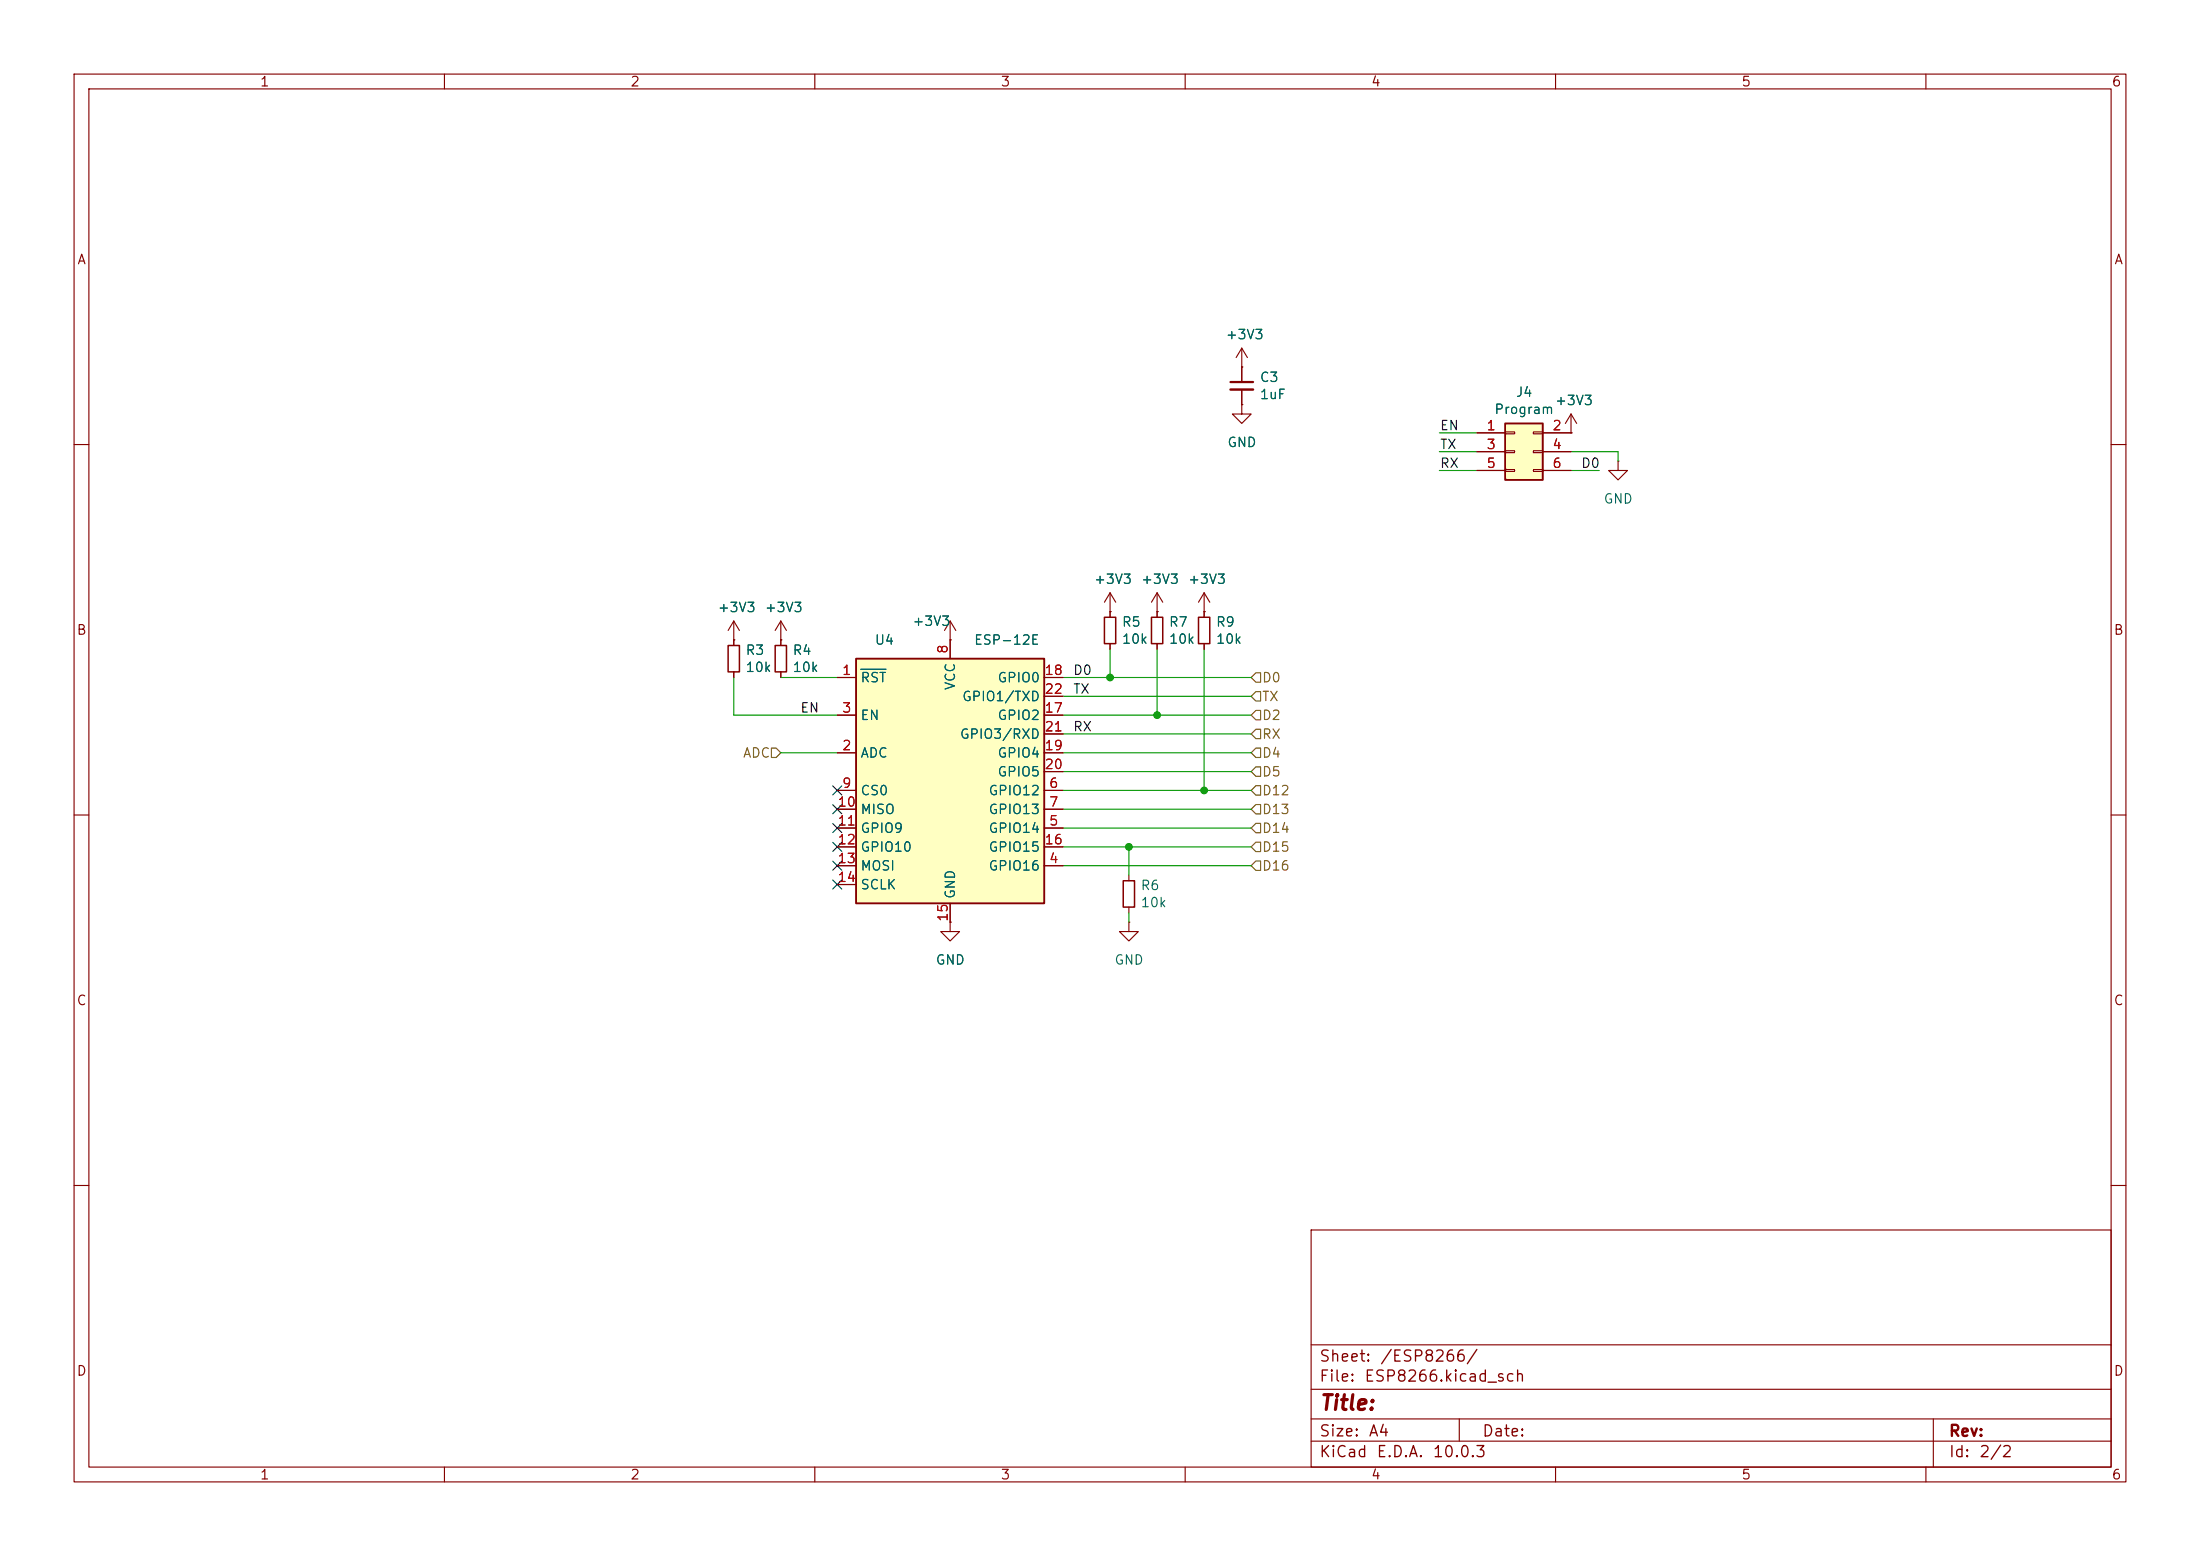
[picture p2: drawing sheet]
(kicad_sch
 (version 20260306)
 (generator "eeschema")
 (generator_version "10.0")
 (paper "A4")
 (lib_symbols
  (symbol "Connector_Generic:Conn_02x03_Odd_Even"
   (pin_names
    (offset 1.016) (hide yes)) (exclude_from_sim no) (in_bom yes) (on_board yes)
   (in_pos_files yes)
   (duplicate_pin_numbers_are_jumpers no)
   (property "Reference" "J" (at 1.27 5.08 0) (show_name no) (do_not_autoplace no) (effects (font (size 1.27 1.27))))
   (property "Value" "Conn_02x03_Odd_Even" (at 1.27 -5.08 0) (show_name no) (do_not_autoplace no) (effects (font (size 1.27 1.27))))
   (property "Footprint" "" (at 0 0 0) (show_name no) (do_not_autoplace no) (hide yes) (effects (font (size 1.27 1.27))))
   (property "Datasheet" "" (at 0 0 0) (show_name no) (do_not_autoplace no) (hide yes) (effects (font (size 1.27 1.27))))
   (property "Description" "Generic connector, double row, 02x03, odd/even pin numbering scheme (row 1 odd numbers, row 2 even numbers), script generated (kicad-library-utils/schlib/autogen/connector/)" (at 0 0 0) (show_name no) (do_not_autoplace no) (hide yes) (effects (font (size 1.27 1.27))))
   (symbol "Conn_02x03_Odd_Even_1_1"
    (rectangle (start -1.27 3.81) (end 3.81 -3.81) (stroke (width 0.254) (type default)) (fill (type background)))
    (rectangle (start -1.27 2.667) (end 0 2.413) (stroke (width 0.1524) (type default)) (fill (type none)))
    (rectangle (start -1.27 0.127) (end 0 -0.127) (stroke (width 0.1524) (type default)) (fill (type none)))
    (rectangle (start -1.27 -2.413) (end 0 -2.667) (stroke (width 0.1524) (type default)) (fill (type none)))
    (rectangle (start 3.81 2.667) (end 2.54 2.413) (stroke (width 0.1524) (type default)) (fill (type none)))
    (rectangle (start 3.81 0.127) (end 2.54 -0.127) (stroke (width 0.1524) (type default)) (fill (type none)))
    (rectangle (start 3.81 -2.413) (end 2.54 -2.667) (stroke (width 0.1524) (type default)) (fill (type none)))
    (pin passive line (at -5.08 2.54 0) (length 3.81) (name "Pin_1" (effects (font (size 1.27 1.27)))) (number "1" (effects (font (size 1.27 1.27)))))
    (pin passive line (at 7.62 2.54 180) (length 3.81) (name "Pin_2" (effects (font (size 1.27 1.27)))) (number "2" (effects (font (size 1.27 1.27)))))
    (pin passive line (at -5.08 0 0) (length 3.81) (name "Pin_3" (effects (font (size 1.27 1.27)))) (number "3" (effects (font (size 1.27 1.27)))))
    (pin passive line (at 7.62 0 180) (length 3.81) (name "Pin_4" (effects (font (size 1.27 1.27)))) (number "4" (effects (font (size 1.27 1.27)))))
    (pin passive line (at -5.08 -2.54 0) (length 3.81) (name "Pin_5" (effects (font (size 1.27 1.27)))) (number "5" (effects (font (size 1.27 1.27)))))
    (pin passive line (at 7.62 -2.54 180) (length 3.81) (name "Pin_6" (effects (font (size 1.27 1.27)))) (number "6" (effects (font (size 1.27 1.27))))))
   (embedded_fonts no))
  (symbol "Device:C_Small"
   (pin_numbers (hide yes))
   (pin_names
    (offset 0.254) (hide yes)) (exclude_from_sim no) (in_bom yes) (on_board yes)
   (in_pos_files yes)
   (duplicate_pin_numbers_are_jumpers no)
   (property "Reference" "C" (at 0.254 1.778 0) (show_name no) (do_not_autoplace no) (effects (font (size 1.27 1.27)) (justify left)))
   (property "Value" "C_Small" (at 0.254 -2.032 0) (show_name no) (do_not_autoplace no) (effects (font (size 1.27 1.27)) (justify left)))
   (property "Footprint" "" (at 0 0 0) (show_name no) (do_not_autoplace no) (hide yes) (effects (font (size 1.27 1.27))))
   (property "Datasheet" "" (at 0 0 0) (show_name no) (do_not_autoplace no) (hide yes) (effects (font (size 1.27 1.27))))
   (property "Description" "Unpolarized capacitor, small symbol" (at 0 0 0) (show_name no) (do_not_autoplace no) (hide yes) (effects (font (size 1.27 1.27))))
   (symbol "C_Small_0_1"
    (polyline (pts (xy -1.524 0.508) (xy 1.524 0.508)) (stroke (width 0.3048) (type default)) (fill (type none)))
    (polyline (pts (xy -1.524 -0.508) (xy 1.524 -0.508)) (stroke (width 0.3302) (type default)) (fill (type none))))
   (symbol "C_Small_1_1"
    (pin passive line (at 0 2.54 270) (length 2.032) (name "" (effects (font (size 1.27 1.27)))) (number "1" (effects (font (size 1.27 1.27)))))
    (pin passive line (at 0 -2.54 90) (length 2.032) (name "" (effects (font (size 1.27 1.27)))) (number "2" (effects (font (size 1.27 1.27))))))
   (embedded_fonts no))
  (symbol "Device:R_Small"
   (pin_numbers (hide yes))
   (pin_names
    (offset 0.254) (hide yes)) (exclude_from_sim no) (in_bom yes) (on_board yes)
   (in_pos_files yes)
   (duplicate_pin_numbers_are_jumpers no)
   (property "Reference" "R" (at 0 0 90) (show_name no) (do_not_autoplace no) (effects (font (size 1.016 1.016))))
   (property "Value" "R_Small" (at 1.778 0 90) (show_name no) (do_not_autoplace no) (effects (font (size 1.27 1.27))))
   (property "Footprint" "" (at 0 0 0) (show_name no) (do_not_autoplace no) (hide yes) (effects (font (size 1.27 1.27))))
   (property "Datasheet" "" (at 0 0 0) (show_name no) (do_not_autoplace no) (hide yes) (effects (font (size 1.27 1.27))))
   (property "Description" "Resistor, small symbol" (at 0 0 0) (show_name no) (do_not_autoplace no) (hide yes) (effects (font (size 1.27 1.27))))
   (symbol "R_Small_0_1"
    (rectangle (start -0.762 1.778) (end 0.762 -1.778) (stroke (width 0.2032) (type default)) (fill (type none))))
   (symbol "R_Small_1_1"
    (pin passive line (at 0 2.54 270) (length 0.762) (name "" (effects (font (size 1.27 1.27)))) (number "1" (effects (font (size 1.27 1.27)))))
    (pin passive line (at 0 -2.54 90) (length 0.762) (name "" (effects (font (size 1.27 1.27)))) (number "2" (effects (font (size 1.27 1.27))))))
   (embedded_fonts no))
  (symbol "RF_Module:ESP-12E" (exclude_from_sim no) (in_bom yes) (on_board yes)
   (in_pos_files yes)
   (duplicate_pin_numbers_are_jumpers no)
   (property "Reference" "U" (at -12.7 19.05 0) (show_name no) (do_not_autoplace no) (effects (font (size 1.27 1.27)) (justify left)))
   (property "Value" "ESP-12E" (at 12.7 19.05 0) (show_name no) (do_not_autoplace no) (effects (font (size 1.27 1.27)) (justify right)))
   (property "Footprint" "RF_Module:ESP-12E" (at 0 0 0) (show_name no) (do_not_autoplace no) (hide yes) (effects (font (size 1.27 1.27))))
   (property "Datasheet" "http://wiki.ai-thinker.com/_media/esp8266/esp8266_series_modules_user_manual_v1.1.pdf" (at -8.89 2.54 0) (show_name no) (do_not_autoplace no) (hide yes) (effects (font (size 1.27 1.27))))
   (property "Description" "802.11 b/g/n Wi-Fi Module" (at 0 0 0) (show_name no) (do_not_autoplace no) (hide yes) (effects (font (size 1.27 1.27))))
   (symbol "ESP-12E_0_1"
    (rectangle (start -12.7 17.78) (end 12.7 -15.24) (stroke (width 0.254) (type default)) (fill (type background))))
   (symbol "ESP-12E_1_1"
    (pin input line (at -15.24 15.24 0) (length 2.54) (name "~{RST}" (effects (font (size 1.27 1.27)))) (number "1" (effects (font (size 1.27 1.27)))))
    (pin input line (at -15.24 5.08 0) (length 2.54) (name "ADC" (effects (font (size 1.27 1.27)))) (number "2" (effects (font (size 1.27 1.27)))))
    (pin input line (at -15.24 10.16 0) (length 2.54) (name "EN" (effects (font (size 1.27 1.27)))) (number "3" (effects (font (size 1.27 1.27)))))
    (pin bidirectional line (at 15.24 -10.16 180) (length 2.54) (name "GPIO16" (effects (font (size 1.27 1.27)))) (number "4" (effects (font (size 1.27 1.27)))))
    (pin bidirectional line (at 15.24 -5.08 180) (length 2.54) (name "GPIO14" (effects (font (size 1.27 1.27)))) (number "5" (effects (font (size 1.27 1.27)))))
    (pin bidirectional line (at 15.24 0 180) (length 2.54) (name "GPIO12" (effects (font (size 1.27 1.27)))) (number "6" (effects (font (size 1.27 1.27)))))
    (pin bidirectional line (at 15.24 -2.54 180) (length 2.54) (name "GPIO13" (effects (font (size 1.27 1.27)))) (number "7" (effects (font (size 1.27 1.27)))))
    (pin power_in line (at 0 20.32 270) (length 2.54) (name "VCC" (effects (font (size 1.27 1.27)))) (number "8" (effects (font (size 1.27 1.27)))))
    (pin input line (at -15.24 0 0) (length 2.54) (name "CS0" (effects (font (size 1.27 1.27)))) (number "9" (effects (font (size 1.27 1.27)))))
    (pin bidirectional line (at -15.24 -2.54 0) (length 2.54) (name "MISO" (effects (font (size 1.27 1.27)))) (number "10" (effects (font (size 1.27 1.27)))))
    (pin bidirectional line (at -15.24 -5.08 0) (length 2.54) (name "GPIO9" (effects (font (size 1.27 1.27)))) (number "11" (effects (font (size 1.27 1.27)))))
    (pin bidirectional line (at -15.24 -7.62 0) (length 2.54) (name "GPIO10" (effects (font (size 1.27 1.27)))) (number "12" (effects (font (size 1.27 1.27)))))
    (pin bidirectional line (at -15.24 -10.16 0) (length 2.54) (name "MOSI" (effects (font (size 1.27 1.27)))) (number "13" (effects (font (size 1.27 1.27)))))
    (pin bidirectional line (at -15.24 -12.7 0) (length 2.54) (name "SCLK" (effects (font (size 1.27 1.27)))) (number "14" (effects (font (size 1.27 1.27)))))
    (pin power_in line (at 0 -17.78 90) (length 2.54) (name "GND" (effects (font (size 1.27 1.27)))) (number "15" (effects (font (size 1.27 1.27)))))
    (pin bidirectional line (at 15.24 -7.62 180) (length 2.54) (name "GPIO15" (effects (font (size 1.27 1.27)))) (number "16" (effects (font (size 1.27 1.27)))))
    (pin bidirectional line (at 15.24 10.16 180) (length 2.54) (name "GPIO2" (effects (font (size 1.27 1.27)))) (number "17" (effects (font (size 1.27 1.27)))))
    (pin bidirectional line (at 15.24 15.24 180) (length 2.54) (name "GPIO0" (effects (font (size 1.27 1.27)))) (number "18" (effects (font (size 1.27 1.27)))))
    (pin bidirectional line (at 15.24 5.08 180) (length 2.54) (name "GPIO4" (effects (font (size 1.27 1.27)))) (number "19" (effects (font (size 1.27 1.27)))))
    (pin bidirectional line (at 15.24 2.54 180) (length 2.54) (name "GPIO5" (effects (font (size 1.27 1.27)))) (number "20" (effects (font (size 1.27 1.27)))))
    (pin bidirectional line (at 15.24 7.62 180) (length 2.54) (name "GPIO3/RXD" (effects (font (size 1.27 1.27)))) (number "21" (effects (font (size 1.27 1.27)))))
    (pin bidirectional line (at 15.24 12.7 180) (length 2.54) (name "GPIO1/TXD" (effects (font (size 1.27 1.27)))) (number "22" (effects (font (size 1.27 1.27))))))
   (embedded_fonts no))
  (symbol "power:+3V3"
   (power global)
   (pin_numbers (hide yes))
   (pin_names
    (offset 0) (hide yes)) (exclude_from_sim no) (in_bom yes) (on_board yes)
   (in_pos_files yes)
   (duplicate_pin_numbers_are_jumpers no)
   (property "Reference" "#PWR" (at 0 -3.81 0) (show_name no) (do_not_autoplace no) (hide yes) (effects (font (size 1.27 1.27))))
   (property "Value" "+3V3" (at 0 3.556 0) (show_name no) (do_not_autoplace no) (effects (font (size 1.27 1.27))))
   (property "Footprint" "" (at 0 0 0) (show_name no) (do_not_autoplace no) (hide yes) (effects (font (size 1.27 1.27))))
   (property "Datasheet" "" (at 0 0 0) (show_name no) (do_not_autoplace no) (hide yes) (effects (font (size 1.27 1.27))))
   (property "Description" "Power symbol creates a global label with name \"+3V3\"" (at 0 0 0) (show_name no) (do_not_autoplace no) (hide yes) (effects (font (size 1.27 1.27))))
   (symbol "+3V3_0_1"
    (polyline (pts (xy -0.762 1.27) (xy 0 2.54)) (stroke (width 0) (type default)) (fill (type none)))
    (polyline (pts (xy 0 2.54) (xy 0.762 1.27)) (stroke (width 0) (type default)) (fill (type none)))
    (polyline (pts (xy 0 0) (xy 0 2.54)) (stroke (width 0) (type default)) (fill (type none))))
   (symbol "+3V3_1_1"
    (pin power_in line (at 0 0 90) (length 0) (name "" (effects (font (size 1.27 1.27)))) (number "1" (effects (font (size 1.27 1.27))))))
   (embedded_fonts no))
  (symbol "power:GND"
   (power global)
   (pin_numbers (hide yes))
   (pin_names
    (offset 0) (hide yes)) (exclude_from_sim no) (in_bom yes) (on_board yes)
   (in_pos_files yes)
   (duplicate_pin_numbers_are_jumpers no)
   (property "Reference" "#PWR" (at 0 -6.35 0) (show_name no) (do_not_autoplace no) (hide yes) (effects (font (size 1.27 1.27))))
   (property "Value" "GND" (at 0 -3.81 0) (show_name no) (do_not_autoplace no) (effects (font (size 1.27 1.27))))
   (property "Footprint" "" (at 0 0 0) (show_name no) (do_not_autoplace no) (hide yes) (effects (font (size 1.27 1.27))))
   (property "Datasheet" "" (at 0 0 0) (show_name no) (do_not_autoplace no) (hide yes) (effects (font (size 1.27 1.27))))
   (property "Description" "Power symbol creates a global label with name \"GND\" , ground" (at 0 0 0) (show_name no) (do_not_autoplace no) (hide yes) (effects (font (size 1.27 1.27))))
   (symbol "GND_0_1"
    (polyline (pts (xy 0 0) (xy 0 -1.27) (xy 1.27 -1.27) (xy 0 -2.54) (xy -1.27 -1.27) (xy 0 -1.27)) (stroke (width 0) (type default)) (fill (type none))))
   (symbol "GND_1_1"
    (pin power_in line (at 0 0 270) (length 0) (name "" (effects (font (size 1.27 1.27)))) (number "1" (effects (font (size 1.27 1.27))))))
   (embedded_fonts no)))
 (junction
  (at 149.86 91.44)
  (diameter 0)
  (color 0 0 0 0))
 (junction
  (at 156.21 96.52)
  (diameter 0)
  (color 0 0 0 0))
 (junction
  (at 162.56 106.68)
  (diameter 0)
  (color 0 0 0 0))
 (junction
  (at 152.4 114.3)
  (diameter 0)
  (color 0 0 0 0))
 (no_connect
  (at 113.03 119.38))
 (no_connect
  (at 113.03 111.76))
 (no_connect
  (at 113.03 106.68))
 (no_connect
  (at 113.03 116.84))
 (no_connect
  (at 113.03 109.22))
 (no_connect
  (at 113.03 114.3))
 (wire
  (pts (xy 149.86 91.44) (xy 168.91 91.44))
  (stroke (width 0) (type default)))
 (wire
  (pts (xy 199.39 63.5) (xy 194.31 63.5))
  (stroke (width 0) (type default)))
 (wire
  (pts (xy 113.03 101.6) (xy 105.41 101.6))
  (stroke (width 0) (type default)))
 (wire
  (pts (xy 168.91 101.6) (xy 143.51 101.6))
  (stroke (width 0) (type default)))
 (wire
  (pts (xy 168.91 116.84) (xy 143.51 116.84))
  (stroke (width 0) (type default)))
 (wire
  (pts (xy 143.51 96.52) (xy 156.21 96.52))
  (stroke (width 0) (type default)))
 (wire
  (pts (xy 156.21 96.52) (xy 156.21 87.63))
  (stroke (width 0) (type default)))
 (wire
  (pts (xy 212.09 60.96) (xy 218.44 60.96))
  (stroke (width 0) (type default)))
 (wire
  (pts (xy 143.51 114.3) (xy 152.4 114.3))
  (stroke (width 0) (type default)))
 (wire
  (pts (xy 143.51 106.68) (xy 162.56 106.68))
  (stroke (width 0) (type default)))
 (wire
  (pts (xy 152.4 114.3) (xy 152.4 118.11))
  (stroke (width 0) (type default)))
 (wire
  (pts (xy 99.06 91.44) (xy 99.06 96.52))
  (stroke (width 0) (type default)))
 (wire
  (pts (xy 143.51 93.98) (xy 168.91 93.98))
  (stroke (width 0) (type default)))
 (wire
  (pts (xy 218.44 60.96) (xy 218.44 62.23))
  (stroke (width 0) (type default)))
 (wire
  (pts (xy 105.41 91.44) (xy 113.03 91.44))
  (stroke (width 0) (type default)))
 (wire
  (pts (xy 199.39 60.96) (xy 194.31 60.96))
  (stroke (width 0) (type default)))
 (wire
  (pts (xy 143.51 99.06) (xy 168.91 99.06))
  (stroke (width 0) (type default)))
 (wire
  (pts (xy 162.56 106.68) (xy 168.91 106.68))
  (stroke (width 0) (type default)))
 (wire
  (pts (xy 168.91 109.22) (xy 143.51 109.22))
  (stroke (width 0) (type default)))
 (wire
  (pts (xy 143.51 91.44) (xy 149.86 91.44))
  (stroke (width 0) (type default)))
 (wire
  (pts (xy 162.56 87.63) (xy 162.56 106.68))
  (stroke (width 0) (type default)))
 (wire
  (pts (xy 156.21 96.52) (xy 168.91 96.52))
  (stroke (width 0) (type default)))
 (wire
  (pts (xy 199.39 58.42) (xy 194.31 58.42))
  (stroke (width 0) (type default)))
 (wire
  (pts (xy 152.4 124.46) (xy 152.4 123.19))
  (stroke (width 0) (type default)))
 (wire
  (pts (xy 168.91 111.76) (xy 143.51 111.76))
  (stroke (width 0) (type default)))
 (wire
  (pts (xy 143.51 104.14) (xy 168.91 104.14))
  (stroke (width 0) (type default)))
 (wire
  (pts (xy 212.09 63.5) (xy 215.9 63.5))
  (stroke (width 0) (type default)))
 (wire
  (pts (xy 149.86 91.44) (xy 149.86 87.63))
  (stroke (width 0) (type default)))
 (wire
  (pts (xy 152.4 114.3) (xy 168.91 114.3))
  (stroke (width 0) (type default)))
 (wire
  (pts (xy 99.06 96.52) (xy 113.03 96.52))
  (stroke (width 0) (type default)))
 (label "TX"
  (at 144.78 93.98 0)
  (effects (font (size 1.27 1.27)) (justify left bottom)))
 (label "D0"
  (at 213.36 63.5 0)
  (effects (font (size 1.27 1.27)) (justify left bottom)))
 (label "RX"
  (at 144.78 99.06 0)
  (effects (font (size 1.27 1.27)) (justify left bottom)))
 (label "EN"
  (at 194.31 58.42 0)
  (effects (font (size 1.27 1.27)) (justify left bottom)))
 (label "EN"
  (at 107.95 96.52 0)
  (effects (font (size 1.27 1.27)) (justify left bottom)))
 (label "D0"
  (at 144.78 91.44 0)
  (effects (font (size 1.27 1.27)) (justify left bottom)))
 (label "RX"
  (at 194.31 63.5 0)
  (effects (font (size 1.27 1.27)) (justify left bottom)))
 (label "TX"
  (at 194.31 60.96 0)
  (effects (font (size 1.27 1.27)) (justify left bottom)))
 (hierarchical_label "D4"
  (shape input)
  (at 168.91 101.6 0)
  (effects (font (size 1.27 1.27)) (justify left)))
 (hierarchical_label "D5"
  (shape input)
  (at 168.91 104.14 0)
  (effects (font (size 1.27 1.27)) (justify left)))
 (hierarchical_label "D16"
  (shape input)
  (at 168.91 116.84 0)
  (effects (font (size 1.27 1.27)) (justify left)))
 (hierarchical_label "RX"
  (shape input)
  (at 168.91 99.06 0)
  (effects (font (size 1.27 1.27)) (justify left)))
 (hierarchical_label "D13"
  (shape input)
  (at 168.91 109.22 0)
  (effects (font (size 1.27 1.27)) (justify left)))
 (hierarchical_label "TX"
  (shape input)
  (at 168.91 93.98 0)
  (effects (font (size 1.27 1.27)) (justify left)))
 (hierarchical_label "D0"
  (shape input)
  (at 168.91 91.44 0)
  (effects (font (size 1.27 1.27)) (justify left)))
 (hierarchical_label "D15"
  (shape input)
  (at 168.91 114.3 0)
  (effects (font (size 1.27 1.27)) (justify left)))
 (hierarchical_label "D14"
  (shape input)
  (at 168.91 111.76 0)
  (effects (font (size 1.27 1.27)) (justify left)))
 (hierarchical_label "ADC"
  (shape input)
  (at 105.41 101.6 180)
  (effects (font (size 1.27 1.27)) (justify right)))
 (hierarchical_label "D2"
  (shape input)
  (at 168.91 96.52 0)
  (effects (font (size 1.27 1.27)) (justify left)))
 (hierarchical_label "D12"
  (shape input)
  (at 168.91 106.68 0)
  (effects (font (size 1.27 1.27)) (justify left)))
 (symbol
  (lib_id "power:+3V3")
  (at 128.27 86.36 0)
  (unit 1)
  (body_style 1)
  (exclude_from_sim no)
  (in_bom yes)
  (on_board yes)
  (in_pos_files yes)
  (dnp no)
  (property "Reference" "#PWR0106" (at 128.27 90.17 0) (hide yes) (show_name no) (do_not_autoplace no) (effects (font (size 1.27 1.27))))
  (property "Value" "+3V3" (at 125.73 83.82 0) (show_name no) (do_not_autoplace no) (effects (font (size 1.27 1.27))))
  (property "Footprint" "" (at 128.27 86.36 0) (hide yes) (show_name no) (do_not_autoplace no) (effects (font (size 1.27 1.27))))
  (property "Datasheet" "" (at 128.27 86.36 0) (hide yes) (show_name no) (do_not_autoplace no) (effects (font (size 1.27 1.27))))
  (property "Description" "" (at 128.27 86.36 0) (show_name no) (do_not_autoplace no) (effects (font (size 1.27 1.27))))
  (pin "1"))
 (symbol
  (lib_id "Device:R_Small")
  (at 105.41 88.9 180)
  (unit 1)
  (body_style 1)
  (exclude_from_sim no)
  (in_bom yes)
  (on_board yes)
  (in_pos_files yes)
  (dnp no)
  (property "Reference" "R4" (at 106.9086 87.7316 0) (show_name no) (do_not_autoplace no) (effects (font (size 1.27 1.27)) (justify right)))
  (property "Value" "10k" (at 106.9086 90.043 0) (show_name no) (do_not_autoplace no) (effects (font (size 1.27 1.27)) (justify right)))
  (property "Footprint" "Resistor_SMD:R_0603_1608Metric" (at 105.41 88.9 0) (hide yes) (show_name no) (do_not_autoplace no) (effects (font (size 1.27 1.27))))
  (property "Datasheet" "" (at 105.41 88.9 0) (hide yes) (show_name no) (do_not_autoplace no) (effects (font (size 1.27 1.27))))
  (property "Description" "" (at 105.41 88.9 0) (show_name no) (do_not_autoplace no) (effects (font (size 1.27 1.27))))
  (pin "1")
  (pin "2"))
 (symbol
  (lib_id "Device:R_Small")
  (at 156.21 85.09 180)
  (unit 1)
  (body_style 1)
  (exclude_from_sim no)
  (in_bom yes)
  (on_board yes)
  (in_pos_files yes)
  (dnp no)
  (property "Reference" "R7" (at 157.7086 83.9216 0) (show_name no) (do_not_autoplace no) (effects (font (size 1.27 1.27)) (justify right)))
  (property "Value" "10k" (at 157.7086 86.233 0) (show_name no) (do_not_autoplace no) (effects (font (size 1.27 1.27)) (justify right)))
  (property "Footprint" "Resistor_SMD:R_0603_1608Metric" (at 156.21 85.09 0) (hide yes) (show_name no) (do_not_autoplace no) (effects (font (size 1.27 1.27))))
  (property "Datasheet" "" (at 156.21 85.09 0) (hide yes) (show_name no) (do_not_autoplace no) (effects (font (size 1.27 1.27))))
  (property "Description" "" (at 156.21 85.09 0) (show_name no) (do_not_autoplace no) (effects (font (size 1.27 1.27))))
  (pin "2")
  (pin "1"))
 (symbol
  (lib_id "Device:R_Small")
  (at 99.06 88.9 180)
  (unit 1)
  (body_style 1)
  (exclude_from_sim no)
  (in_bom yes)
  (on_board yes)
  (in_pos_files yes)
  (dnp no)
  (property "Reference" "R3" (at 100.5586 87.7316 0) (show_name no) (do_not_autoplace no) (effects (font (size 1.27 1.27)) (justify right)))
  (property "Value" "10k" (at 100.5586 90.043 0) (show_name no) (do_not_autoplace no) (effects (font (size 1.27 1.27)) (justify right)))
  (property "Footprint" "Resistor_SMD:R_0603_1608Metric" (at 99.06 88.9 0) (hide yes) (show_name no) (do_not_autoplace no) (effects (font (size 1.27 1.27))))
  (property "Datasheet" "" (at 99.06 88.9 0) (hide yes) (show_name no) (do_not_autoplace no) (effects (font (size 1.27 1.27))))
  (property "Description" "" (at 99.06 88.9 0) (show_name no) (do_not_autoplace no) (effects (font (size 1.27 1.27))))
  (pin "2")
  (pin "1"))
 (symbol
  (lib_id "Device:R_Small")
  (at 152.4 120.65 180)
  (unit 1)
  (body_style 1)
  (exclude_from_sim no)
  (in_bom yes)
  (on_board yes)
  (in_pos_files yes)
  (dnp no)
  (property "Reference" "R6" (at 153.8986 119.4816 0) (show_name no) (do_not_autoplace no) (effects (font (size 1.27 1.27)) (justify right)))
  (property "Value" "10k" (at 153.8986 121.793 0) (show_name no) (do_not_autoplace no) (effects (font (size 1.27 1.27)) (justify right)))
  (property "Footprint" "Resistor_SMD:R_0603_1608Metric" (at 152.4 120.65 0) (hide yes) (show_name no) (do_not_autoplace no) (effects (font (size 1.27 1.27))))
  (property "Datasheet" "" (at 152.4 120.65 0) (hide yes) (show_name no) (do_not_autoplace no) (effects (font (size 1.27 1.27))))
  (property "Description" "" (at 152.4 120.65 0) (show_name no) (do_not_autoplace no) (effects (font (size 1.27 1.27))))
  (pin "2")
  (pin "1"))
 (symbol
  (lib_id "power:GND")
  (at 152.4 124.46 0)
  (unit 1)
  (body_style 1)
  (exclude_from_sim no)
  (in_bom yes)
  (on_board yes)
  (in_pos_files yes)
  (dnp no)
  (fields_autoplaced yes)
  (property "Reference" "#PWR02" (at 152.4 130.81 0) (hide yes) (show_name no) (do_not_autoplace no) (effects (font (size 1.27 1.27))))
  (property "Value" "GND" (at 152.4 129.54 0) (show_name no) (do_not_autoplace no) (effects (font (size 1.27 1.27))))
  (property "Footprint" "" (at 152.4 124.46 0) (hide yes) (show_name no) (do_not_autoplace no) (effects (font (size 1.27 1.27))))
  (property "Datasheet" "" (at 152.4 124.46 0) (hide yes) (show_name no) (do_not_autoplace no) (effects (font (size 1.27 1.27))))
  (property "Description" "Power symbol creates a global label with name \"GND\" , ground" (at 152.4 124.46 0) (hide yes) (show_name no) (do_not_autoplace no) (effects (font (size 1.27 1.27))))
  (pin "1"))
 (symbol
  (lib_id "power:+3V3")
  (at 212.09 58.42 0)
  (unit 1)
  (body_style 1)
  (exclude_from_sim no)
  (in_bom yes)
  (on_board yes)
  (in_pos_files yes)
  (dnp no)
  (property "Reference" "#PWR0114" (at 212.09 62.23 0) (hide yes) (show_name no) (do_not_autoplace no) (effects (font (size 1.27 1.27))))
  (property "Value" "+3V3" (at 212.471 54.0258 0) (show_name no) (do_not_autoplace no) (effects (font (size 1.27 1.27))))
  (property "Footprint" "" (at 212.09 58.42 0) (hide yes) (show_name no) (do_not_autoplace no) (effects (font (size 1.27 1.27))))
  (property "Datasheet" "" (at 212.09 58.42 0) (hide yes) (show_name no) (do_not_autoplace no) (effects (font (size 1.27 1.27))))
  (property "Description" "" (at 212.09 58.42 0) (show_name no) (do_not_autoplace no) (effects (font (size 1.27 1.27))))
  (pin "1"))
 (symbol
  (lib_id "power:+3V3")
  (at 149.86 82.55 0)
  (unit 1)
  (body_style 1)
  (exclude_from_sim no)
  (in_bom yes)
  (on_board yes)
  (in_pos_files yes)
  (dnp no)
  (property "Reference" "#PWR0109" (at 149.86 86.36 0) (hide yes) (show_name no) (do_not_autoplace no) (effects (font (size 1.27 1.27))))
  (property "Value" "+3V3" (at 150.241 78.1558 0) (show_name no) (do_not_autoplace no) (effects (font (size 1.27 1.27))))
  (property "Footprint" "" (at 149.86 82.55 0) (hide yes) (show_name no) (do_not_autoplace no) (effects (font (size 1.27 1.27))))
  (property "Datasheet" "" (at 149.86 82.55 0) (hide yes) (show_name no) (do_not_autoplace no) (effects (font (size 1.27 1.27))))
  (property "Description" "" (at 149.86 82.55 0) (show_name no) (do_not_autoplace no) (effects (font (size 1.27 1.27))))
  (pin "1"))
 (symbol
  (lib_id "RF_Module:ESP-12E")
  (at 128.27 106.68 0)
  (unit 1)
  (body_style 1)
  (exclude_from_sim no)
  (in_bom yes)
  (on_board yes)
  (in_pos_files yes)
  (dnp no)
  (property "Reference" "U4" (at 119.38 86.36 0) (show_name no) (do_not_autoplace no) (effects (font (size 1.27 1.27))))
  (property "Value" "ESP-12E" (at 135.89 86.36 0) (show_name no) (do_not_autoplace no) (effects (font (size 1.27 1.27))))
  (property "Footprint" "RF_Module:ESP-12E" (at 128.27 106.68 0) (hide yes) (show_name no) (do_not_autoplace no) (effects (font (size 1.27 1.27))))
  (property "Datasheet" "http://wiki.ai-thinker.com/_media/esp8266/esp8266_series_modules_user_manual_v1.1.pdf" (at 119.38 104.14 0) (hide yes) (show_name no) (do_not_autoplace no) (effects (font (size 1.27 1.27))))
  (property "Description" "" (at 128.27 106.68 0) (show_name no) (do_not_autoplace no) (effects (font (size 1.27 1.27))))
  (pin "21")
  (pin "13")
  (pin "4")
  (pin "3")
  (pin "8")
  (pin "17")
  (pin "6")
  (pin "7")
  (pin "1")
  (pin "22")
  (pin "12")
  (pin "14")
  (pin "2")
  (pin "19")
  (pin "5")
  (pin "11")
  (pin "16")
  (pin "9")
  (pin "10")
  (pin "15")
  (pin "18")
  (pin "20"))
 (symbol
  (lib_id "power:GND")
  (at 167.64 54.61 0)
  (unit 1)
  (body_style 1)
  (exclude_from_sim no)
  (in_bom yes)
  (on_board yes)
  (in_pos_files yes)
  (dnp no)
  (fields_autoplaced yes)
  (property "Reference" "#PWR012" (at 167.64 60.96 0) (hide yes) (show_name no) (do_not_autoplace no) (effects (font (size 1.27 1.27))))
  (property "Value" "GND" (at 167.64 59.69 0) (show_name no) (do_not_autoplace no) (effects (font (size 1.27 1.27))))
  (property "Footprint" "" (at 167.64 54.61 0) (hide yes) (show_name no) (do_not_autoplace no) (effects (font (size 1.27 1.27))))
  (property "Datasheet" "" (at 167.64 54.61 0) (hide yes) (show_name no) (do_not_autoplace no) (effects (font (size 1.27 1.27))))
  (property "Description" "Power symbol creates a global label with name \"GND\" , ground" (at 167.64 54.61 0) (hide yes) (show_name no) (do_not_autoplace no) (effects (font (size 1.27 1.27))))
  (pin "1"))
 (symbol
  (lib_id "power:+3V3")
  (at 162.56 82.55 0)
  (unit 1)
  (body_style 1)
  (exclude_from_sim no)
  (in_bom yes)
  (on_board yes)
  (in_pos_files yes)
  (dnp no)
  (property "Reference" "#PWR0123" (at 162.56 86.36 0) (hide yes) (show_name no) (do_not_autoplace no) (effects (font (size 1.27 1.27))))
  (property "Value" "+3V3" (at 162.941 78.1558 0) (show_name no) (do_not_autoplace no) (effects (font (size 1.27 1.27))))
  (property "Footprint" "" (at 162.56 82.55 0) (hide yes) (show_name no) (do_not_autoplace no) (effects (font (size 1.27 1.27))))
  (property "Datasheet" "" (at 162.56 82.55 0) (hide yes) (show_name no) (do_not_autoplace no) (effects (font (size 1.27 1.27))))
  (property "Description" "" (at 162.56 82.55 0) (show_name no) (do_not_autoplace no) (effects (font (size 1.27 1.27))))
  (pin "1"))
 (symbol
  (lib_id "power:+3V3")
  (at 156.21 82.55 0)
  (unit 1)
  (body_style 1)
  (exclude_from_sim no)
  (in_bom yes)
  (on_board yes)
  (in_pos_files yes)
  (dnp no)
  (property "Reference" "#PWR0110" (at 156.21 86.36 0) (hide yes) (show_name no) (do_not_autoplace no) (effects (font (size 1.27 1.27))))
  (property "Value" "+3V3" (at 156.591 78.1558 0) (show_name no) (do_not_autoplace no) (effects (font (size 1.27 1.27))))
  (property "Footprint" "" (at 156.21 82.55 0) (hide yes) (show_name no) (do_not_autoplace no) (effects (font (size 1.27 1.27))))
  (property "Datasheet" "" (at 156.21 82.55 0) (hide yes) (show_name no) (do_not_autoplace no) (effects (font (size 1.27 1.27))))
  (property "Description" "" (at 156.21 82.55 0) (show_name no) (do_not_autoplace no) (effects (font (size 1.27 1.27))))
  (pin "1"))
 (symbol
  (lib_id "power:GND")
  (at 128.27 124.46 0)
  (unit 1)
  (body_style 1)
  (exclude_from_sim no)
  (in_bom yes)
  (on_board yes)
  (in_pos_files yes)
  (dnp no)
  (fields_autoplaced yes)
  (property "Reference" "#PWR01" (at 128.27 130.81 0) (hide yes) (show_name no) (do_not_autoplace no) (effects (font (size 1.27 1.27))))
  (property "Value" "GND" (at 128.27 129.54 0) (show_name no) (do_not_autoplace no) (effects (font (size 1.27 1.27))))
  (property "Footprint" "" (at 128.27 124.46 0) (hide yes) (show_name no) (do_not_autoplace no) (effects (font (size 1.27 1.27))))
  (property "Datasheet" "" (at 128.27 124.46 0) (hide yes) (show_name no) (do_not_autoplace no) (effects (font (size 1.27 1.27))))
  (property "Description" "Power symbol creates a global label with name \"GND\" , ground" (at 128.27 124.46 0) (hide yes) (show_name no) (do_not_autoplace no) (effects (font (size 1.27 1.27))))
  (pin "1"))
 (symbol
  (lib_id "Connector_Generic:Conn_02x03_Odd_Even")
  (at 204.47 60.96 0)
  (unit 1)
  (body_style 1)
  (exclude_from_sim no)
  (in_bom yes)
  (on_board yes)
  (in_pos_files yes)
  (dnp no)
  (property "Reference" "J4" (at 205.74 52.9082 0) (show_name no) (do_not_autoplace no) (effects (font (size 1.27 1.27))))
  (property "Value" "Program" (at 205.74 55.2196 0) (show_name no) (do_not_autoplace no) (effects (font (size 1.27 1.27))))
  (property "Footprint" "Pin_Headers:Pin_Header_Straight_2x03_Pitch1.27mm_SMD" (at 204.47 60.96 0) (hide yes) (show_name no) (do_not_autoplace no) (effects (font (size 1.27 1.27))))
  (property "Datasheet" "" (at 204.47 60.96 0) (hide yes) (show_name no) (do_not_autoplace no) (effects (font (size 1.27 1.27))))
  (property "Description" "" (at 204.47 60.96 0) (show_name no) (do_not_autoplace no) (effects (font (size 1.27 1.27))))
  (pin "1")
  (pin "2")
  (pin "4")
  (pin "3")
  (pin "5")
  (pin "6"))
 (symbol
  (lib_id "power:+3V3")
  (at 105.41 86.36 0)
  (unit 1)
  (body_style 1)
  (exclude_from_sim no)
  (in_bom yes)
  (on_board yes)
  (in_pos_files yes)
  (dnp no)
  (property "Reference" "#PWR0108" (at 105.41 90.17 0) (hide yes) (show_name no) (do_not_autoplace no) (effects (font (size 1.27 1.27))))
  (property "Value" "+3V3" (at 105.791 81.9658 0) (show_name no) (do_not_autoplace no) (effects (font (size 1.27 1.27))))
  (property "Footprint" "" (at 105.41 86.36 0) (hide yes) (show_name no) (do_not_autoplace no) (effects (font (size 1.27 1.27))))
  (property "Datasheet" "" (at 105.41 86.36 0) (hide yes) (show_name no) (do_not_autoplace no) (effects (font (size 1.27 1.27))))
  (property "Description" "" (at 105.41 86.36 0) (show_name no) (do_not_autoplace no) (effects (font (size 1.27 1.27))))
  (pin "1"))
 (symbol
  (lib_id "power:GND")
  (at 218.44 62.23 0)
  (unit 1)
  (body_style 1)
  (exclude_from_sim no)
  (in_bom yes)
  (on_board yes)
  (in_pos_files yes)
  (dnp no)
  (fields_autoplaced yes)
  (property "Reference" "#PWR03" (at 218.44 68.58 0) (hide yes) (show_name no) (do_not_autoplace no) (effects (font (size 1.27 1.27))))
  (property "Value" "GND" (at 218.44 67.31 0) (show_name no) (do_not_autoplace no) (effects (font (size 1.27 1.27))))
  (property "Footprint" "" (at 218.44 62.23 0) (hide yes) (show_name no) (do_not_autoplace no) (effects (font (size 1.27 1.27))))
  (property "Datasheet" "" (at 218.44 62.23 0) (hide yes) (show_name no) (do_not_autoplace no) (effects (font (size 1.27 1.27))))
  (property "Description" "Power symbol creates a global label with name \"GND\" , ground" (at 218.44 62.23 0) (hide yes) (show_name no) (do_not_autoplace no) (effects (font (size 1.27 1.27))))
  (pin "1"))
 (symbol
  (lib_id "Device:R_Small")
  (at 162.56 85.09 180)
  (unit 1)
  (body_style 1)
  (exclude_from_sim no)
  (in_bom yes)
  (on_board yes)
  (in_pos_files yes)
  (dnp no)
  (property "Reference" "R9" (at 164.0586 83.9216 0) (show_name no) (do_not_autoplace no) (effects (font (size 1.27 1.27)) (justify right)))
  (property "Value" "10k" (at 164.0586 86.233 0) (show_name no) (do_not_autoplace no) (effects (font (size 1.27 1.27)) (justify right)))
  (property "Footprint" "Resistor_SMD:R_0603_1608Metric" (at 162.56 85.09 0) (hide yes) (show_name no) (do_not_autoplace no) (effects (font (size 1.27 1.27))))
  (property "Datasheet" "" (at 162.56 85.09 0) (hide yes) (show_name no) (do_not_autoplace no) (effects (font (size 1.27 1.27))))
  (property "Description" "" (at 162.56 85.09 0) (show_name no) (do_not_autoplace no) (effects (font (size 1.27 1.27))))
  (pin "1")
  (pin "2"))
 (symbol
  (lib_id "power:+3V3")
  (at 99.06 86.36 0)
  (unit 1)
  (body_style 1)
  (exclude_from_sim no)
  (in_bom yes)
  (on_board yes)
  (in_pos_files yes)
  (dnp no)
  (property "Reference" "#PWR0107" (at 99.06 90.17 0) (hide yes) (show_name no) (do_not_autoplace no) (effects (font (size 1.27 1.27))))
  (property "Value" "+3V3" (at 99.441 81.9658 0) (show_name no) (do_not_autoplace no) (effects (font (size 1.27 1.27))))
  (property "Footprint" "" (at 99.06 86.36 0) (hide yes) (show_name no) (do_not_autoplace no) (effects (font (size 1.27 1.27))))
  (property "Datasheet" "" (at 99.06 86.36 0) (hide yes) (show_name no) (do_not_autoplace no) (effects (font (size 1.27 1.27))))
  (property "Description" "" (at 99.06 86.36 0) (show_name no) (do_not_autoplace no) (effects (font (size 1.27 1.27))))
  (pin "1"))
 (symbol
  (lib_id "power:+3V3")
  (at 167.64 49.53 0)
  (unit 1)
  (body_style 1)
  (exclude_from_sim no)
  (in_bom yes)
  (on_board yes)
  (in_pos_files yes)
  (dnp no)
  (property "Reference" "#PWR0115" (at 167.64 53.34 0) (hide yes) (show_name no) (do_not_autoplace no) (effects (font (size 1.27 1.27))))
  (property "Value" "+3V3" (at 168.021 45.1358 0) (show_name no) (do_not_autoplace no) (effects (font (size 1.27 1.27))))
  (property "Footprint" "" (at 167.64 49.53 0) (hide yes) (show_name no) (do_not_autoplace no) (effects (font (size 1.27 1.27))))
  (property "Datasheet" "" (at 167.64 49.53 0) (hide yes) (show_name no) (do_not_autoplace no) (effects (font (size 1.27 1.27))))
  (property "Description" "" (at 167.64 49.53 0) (show_name no) (do_not_autoplace no) (effects (font (size 1.27 1.27))))
  (pin "1"))
 (symbol
  (lib_id "Device:C_Small")
  (at 167.64 52.07 0)
  (unit 1)
  (body_style 1)
  (exclude_from_sim no)
  (in_bom yes)
  (on_board yes)
  (in_pos_files yes)
  (dnp no)
  (property "Reference" "C3" (at 169.9768 50.9016 0) (show_name no) (do_not_autoplace no) (effects (font (size 1.27 1.27)) (justify left)))
  (property "Value" "1uF" (at 169.9768 53.213 0) (show_name no) (do_not_autoplace no) (effects (font (size 1.27 1.27)) (justify left)))
  (property "Footprint" "Capacitor_SMD:C_0603_1608Metric" (at 167.64 52.07 0) (hide yes) (show_name no) (do_not_autoplace no) (effects (font (size 1.27 1.27))))
  (property "Datasheet" "" (at 167.64 52.07 0) (hide yes) (show_name no) (do_not_autoplace no) (effects (font (size 1.27 1.27))))
  (property "Description" "" (at 167.64 52.07 0) (show_name no) (do_not_autoplace no) (effects (font (size 1.27 1.27))))
  (pin "1")
  (pin "2"))
 (symbol
  (lib_id "Device:R_Small")
  (at 149.86 85.09 180)
  (unit 1)
  (body_style 1)
  (exclude_from_sim no)
  (in_bom yes)
  (on_board yes)
  (in_pos_files yes)
  (dnp no)
  (property "Reference" "R5" (at 151.3586 83.9216 0) (show_name no) (do_not_autoplace no) (effects (font (size 1.27 1.27)) (justify right)))
  (property "Value" "10k" (at 151.3586 86.233 0) (show_name no) (do_not_autoplace no) (effects (font (size 1.27 1.27)) (justify right)))
  (property "Footprint" "Resistor_SMD:R_0603_1608Metric" (at 149.86 85.09 0) (hide yes) (show_name no) (do_not_autoplace no) (effects (font (size 1.27 1.27))))
  (property "Datasheet" "" (at 149.86 85.09 0) (hide yes) (show_name no) (do_not_autoplace no) (effects (font (size 1.27 1.27))))
  (property "Description" "" (at 149.86 85.09 0) (show_name no) (do_not_autoplace no) (effects (font (size 1.27 1.27))))
  (pin "2")
  (pin "1")))
